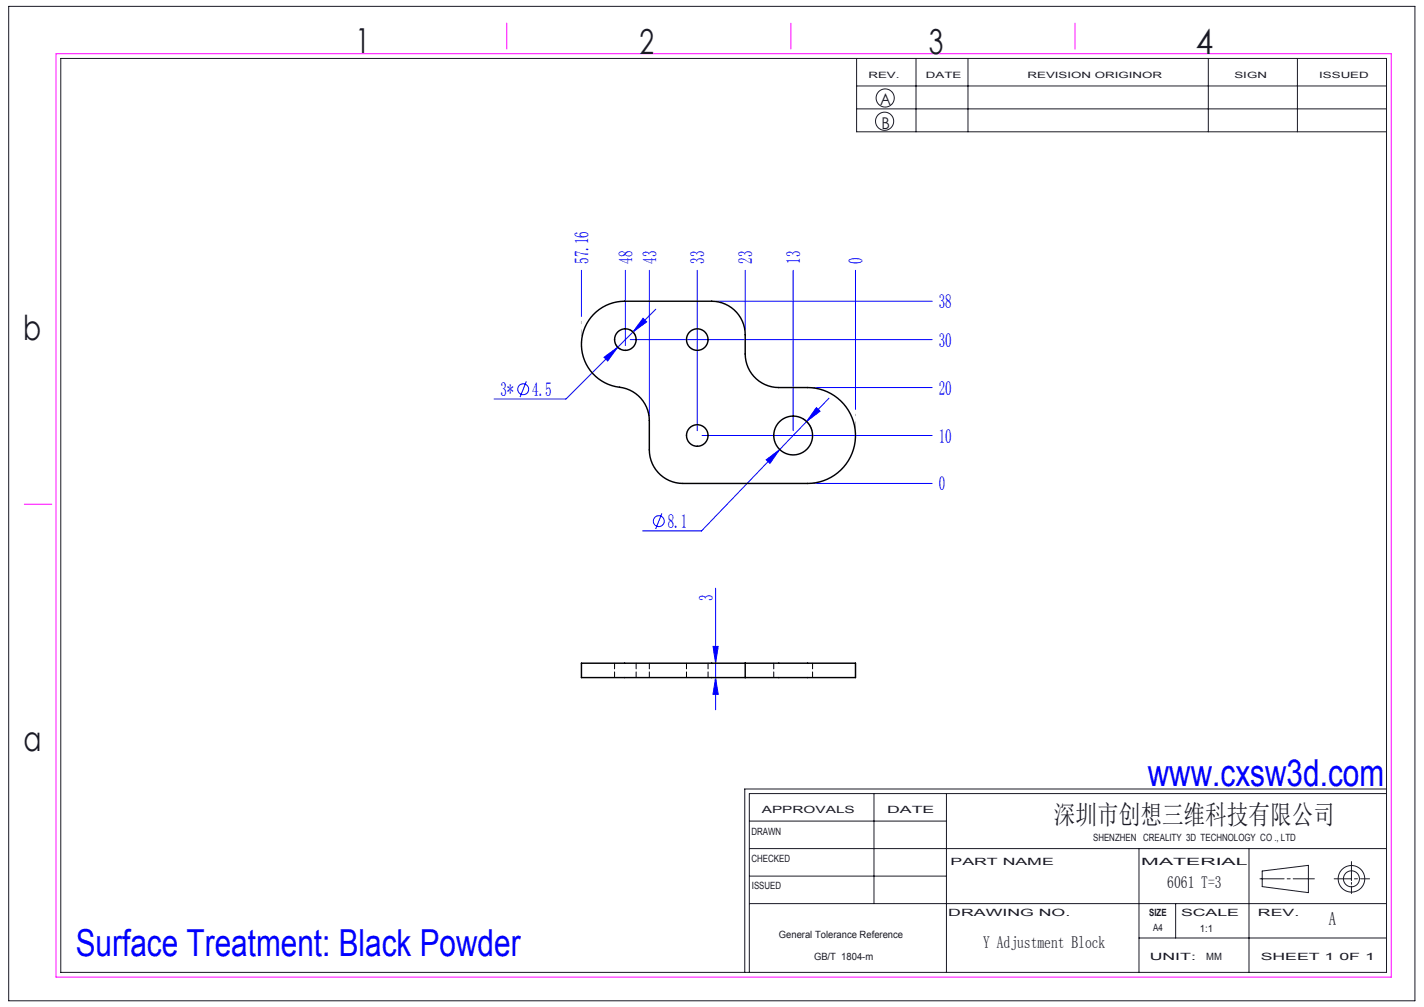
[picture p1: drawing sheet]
<svg xmlns="http://www.w3.org/2000/svg" width="297mm" height="210mm" viewBox="0 0 297 210" stroke-linecap="round" stroke-linejoin="round" font-family="sans-serif">
<g fill="none" stroke="#191924" stroke-width=".21">
<path d="M1.8 1.3h293.3v207.4h-293.3zM12.7 12.2h276.5v190.6h-276.5zM178.7 12.2v15.3h110.5M178.7 17.9h110.5M191.1 12.2v15.3M201.9 12.2v15.3M252 12.2v15.3M270.6 12.2v15.3M178.7 22.7h110.5M156.3 177h132.9M156.3 171.2h41.1M182.3 165.5v22.9"/>
<path d="M197.4 165.5v37.3M237.6 177v25.8M260.5 177v25.8M281.9 179.7v4M289.2 165.5h-132.9v37.3M289.2 164.5h-133.9v38.3M156.3 188.4h132.9M156.3 182.7h41.1M237.6 195.6h51.6M245.2 188.4v7.2M262.8 183.3h5M263.3 181.6l9.6-1.1v5.7l-9.6-1.3z"/>
<path d="M268.5 183.3h.6M269.7 183.3h4.4M278.3 183.3h3.6M281.9 184v.4M281.9 184.8v1.5M282.5 183.3h.6M283.8 183.3h1.9"/>
<circle cx="184.5" cy="25.3" r="1.89"/>
<circle cx="184.6" cy="20.4" r="1.89"/>
<circle cx="281.9" cy="183.3" r="1.67"/>
<circle cx="281.9" cy="183.3" r="2.77"/>
</g>
<path d="M11.7 11.2h278.5v192.6h-278.5zM105.7 4.8v5.4M165 4.8v5.4M224.2 4.8v5.4M5.1 105.1h5.7" fill="none" stroke="#f0f" stroke-width=".21"/>
<g fill="none" stroke="#00f" stroke-width=".21">
<path d="M121.3 56.4v9.6M130.4 56.4v15.7M135.4 56.4v30.3M145.4 56.4v33.4M155.4 56.4v12.4M165.4 56.4v33.4M178.4 56.4v29M109.8 79.5l-1.3 3.3M126 74.5l2.8-2.1-2.1 2.9zM128.3 71.6a2.25 2.25 0 0 0 1.2 1.3M131.2 68.7a2.25 2.25 0 0 1 1.3 1.2M131.4 70.8h63"/>
<path d="M134.1 66.4l.8 .7-2.9 2.1zM136.8 64.5l-18.8 18.7h-14.9M149.4 62.8h45M146.4 90.8h48M159.8 95.9l2.8-2.2-2 2.9zM167.5 87.3a4 4 0 0 1 1.9 2.5M169.4 80.8h25M170.3 85l.7 .7-2.8 2.2zM172.9 83l-26.6 27.7h-12.2M138.1 107.1l-1.4 3.2M169.4 100.8h25M148.7 134.8h1.1l-.6 3.5z"/>
<path d="M149.2 122.7v25.3M149.2 141.3l.6 3.5h-1.1z"/>
<circle cx="109.1" cy="81.2" r="1.14"/>
<circle cx="137.4" cy="108.7" r="1.14"/>
</g>
<path d="M121.3 71.8v-4.8" fill="none" stroke="#c0c0c0" stroke-width=".21" stroke-dasharray="30.5 1.3 1.3 1.3" stroke-dashoffset="30"/>
<path d="M178.4 90.8v-4.4" fill="none" stroke="#c0c0c0" stroke-width=".21" stroke-dasharray="30.5 1.3 1.3 1.3" stroke-dashoffset="30.2"/>
<g fill="#00f">
<path d="M134.1 66.4l-2.1 2.8 2.9-2.1zM126 74.5l.7 .8 2.1-2.9zM170.3 85l-2.1 2.9 2.8-2.2zM159.8 95.9l.8 .7 2-2.9z"/>
<path d="M148.7 134.8h1.1l-.6 3.5zM149.2 141.3l.6 3.5h-1.1z"/>
</g>
<g fill="none" stroke="#000" stroke-width=".3">
<path d="M123.8 65.6a9 9 0 0 1 6.5-2.8h18.1a7 7 0 0 1 7 7v4a7 7 0 0 0 7 7h6a10 10 0 0 1 10 10 10 10 0 0 1-10 10h-26a7 7 0 0 1-7-7v-6.1a7.1 7.1 0 0 0-7-7.1 9 9 0 0 1-4.6-15zM155.4 138.3h-34.1v3h34.1M155.4 138.3h23v3h-23M155.4 138.3v3"/>
<circle cx="130.4" cy="70.8" r="2.25"/>
<circle cx="145.4" cy="70.8" r="2.25"/>
<circle cx="145.4" cy="90.8" r="2.25"/>
<circle cx="165.4" cy="90.8" r="4"/>
</g>
<path d="M128.2 138.3v3M132.7 138.3v3M135.4 138.3v3M143.2 138.3v3M147.7 138.3v3M161.4 141.3v-3M169.5 141.3v-3" fill="none" stroke="#000" stroke-width=".21" stroke-dasharray="1.3 .6" stroke-dashoffset=".1"/>
<g font-size="7.8" fill="#00f">
<text x="239.4" y="163.9">www.cxsw3d.com</text>
<text x="15.8" y="199.3">Surface Treatment: Black Powder</text>
</g>
<g font-size="7.2" fill="#191924">
<text x="74.1" y="11">1</text>
<text x="133.4" y="11.2">2</text>
<text x="193.7" y="11.3">3</text>
<text x="249.4" y="11.3">4</text>
<text x="4.8" y="70.9">b</text>
<text x="4.9" y="156.5">a</text>
</g>
<text font-size="5.6" fill="#191924" x="219.8" y="171.8">深圳市创想三维科技有限公司</text>
<g font-size="4.1" fill="#00f">
<text x="122.7" y="55" transform="rotate(-90 122.7 55)">57.16</text>
<text x="131.9" y="55" transform="rotate(-90 131.9 55)">48</text>
<text x="136.9" y="55" transform="rotate(-90 136.9 55)">43</text>
<text x="146.9" y="55" transform="rotate(-90 146.9 55)">33</text>
<text x="156.9" y="55" transform="rotate(-90 156.9 55)">23</text>
<text x="166.9" y="55" transform="rotate(-90 166.9 55)">13</text>
<text x="179.9" y="55" transform="rotate(-90 179.9 55)">0</text>
<text x="195.8" y="64.3">38</text>
<text x="195.8" y="72.3">30</text>
<text x="104.4" y="82.6">3*</text>
<text x="111" y="82.6">4.5</text>
<text x="195.8" y="82.3">20</text>
<text x="195.8" y="92.3">10</text>
<text x="195.8" y="102.3">0</text>
<text x="139.3" y="110.1">8.1</text>
<text x="148.7" y="125.4" transform="rotate(-90 148.7 125.4)">3</text>
</g>
<text font-size="3.9" fill="#191924" x="277.2" y="193">A</text>
<g font-size="3.5" fill="#191924">
<text x="243.5" y="185.2">6061 T=3</text>
<text x="205.1" y="197.7">Y Adjustment Block</text>
</g>
<g font-size="3.4" fill="#191924">
<text x="183.6" y="22">A</text>
<text x="183.8" y="27">B</text>
</g>
<g font-size="2.1" fill="#191924">
<text x="158.9" y="169.5">APPROVALS</text>
<text x="185" y="169.5">DATE</text>
<text x="156.7" y="174.2">DRAWN</text>
<text x="156.7" y="179.7">CHECKED</text>
<text x="228" y="175.4">SHENZHEN CREALITY 3D TECHNOLOGY CO ., LTD</text>
<text x="156.8" y="185.4">ISSUED</text>
<text x="198.2" y="180.4">PART NAME</text>
<text x="238" y="180.4">MATERIAL</text>
<text x="197.8" y="191">DRAWING NO.</text>
<text x="239.7" y="191">SIZE</text>
<text x="246.3" y="191">SCALE</text>
<text x="262.4" y="191">REV.</text>
<text x="162.4" y="195.6">General Tolerance Reference</text>
<text x="240.5" y="194.1">A4</text>
<text x="250.3" y="194.3">1:1</text>
<text x="169.8" y="200.2">GB/T 1804-m</text>
<text x="239.8" y="200.2">UNIT:</text>
<text x="251.6" y="200.2">MM</text>
<text x="262.9" y="200.2">SHEET 1 0F 1</text>
</g>
<g font-size="1.8" fill="#191924">
<text x="181.1" y="16.3">REV.</text>
<text x="193.1" y="16.3">DATE</text>
<text x="214.3" y="16.3">REVISION ORIGINOR</text>
<text x="257.5" y="16.3">SIGN</text>
<text x="275.1" y="16.3">ISSUED</text>
</g>
</svg>
